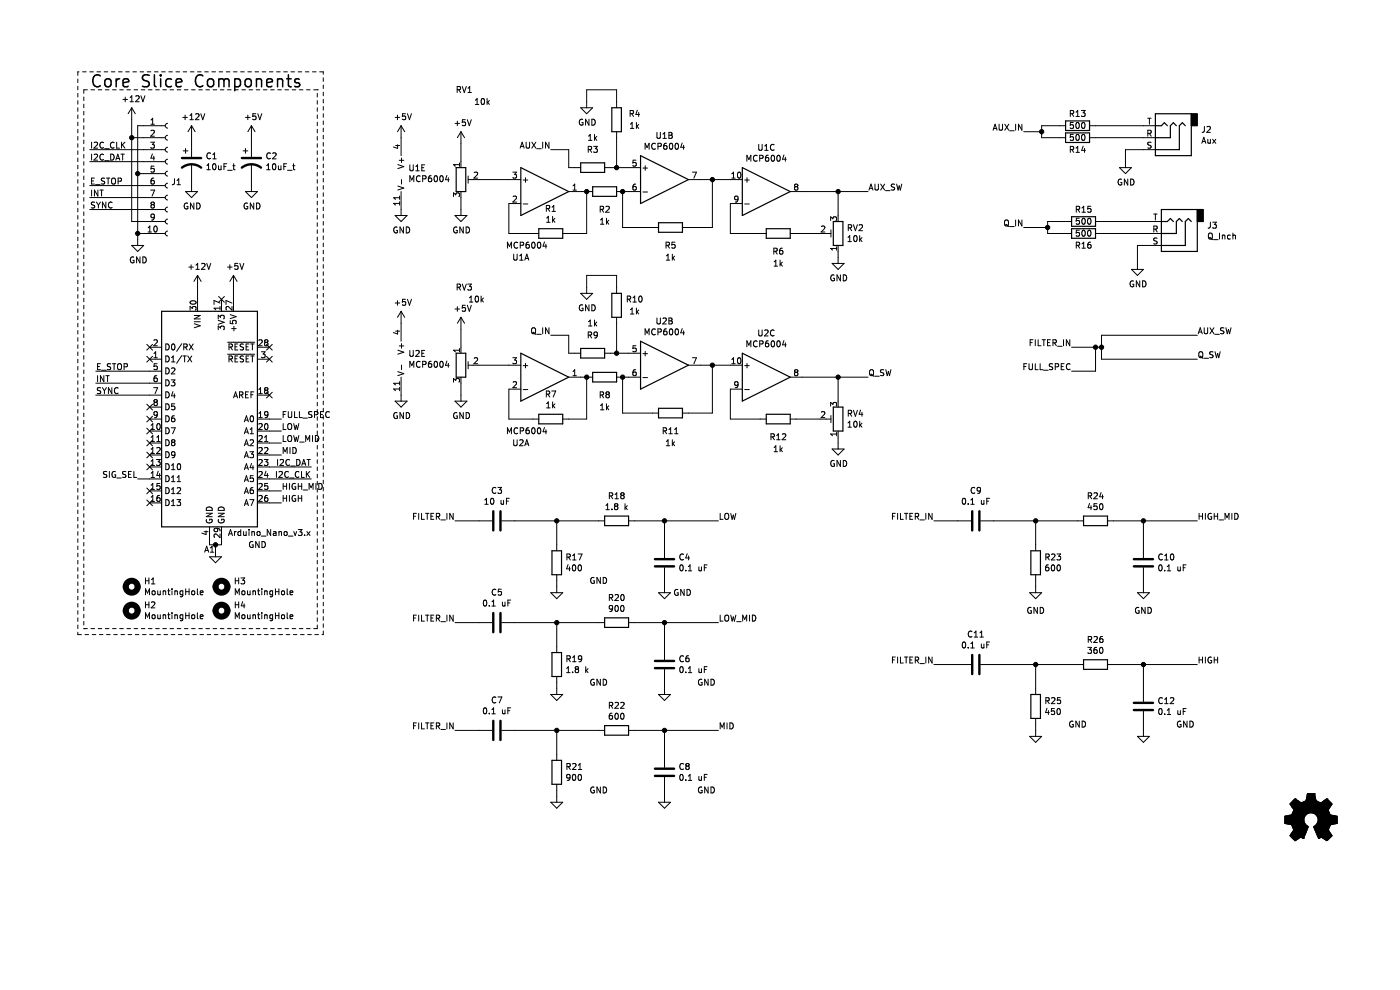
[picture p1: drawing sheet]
EESchema Schematic File Version 4
EELAYER 30 0
EELAYER END
$Descr A4 11693 8268
encoding utf-8
Sheet 1 1
Title ""
Date ""
Rev ""
Comp ""
Comment1 ""
Comment2 ""
Comment3 ""
Comment4 ""
$EndDescr
$Comp
L power:GND #PWR06
U 1 1
P 1800 4600
F 0 "#PWR06" H 1800 4350 50  0001 C CNN
F 1 "GND" H 2150 4650 50  0000 C CNN
F 2 "" H 1800 4600 50  0001 C CNN
F 3 "" H 1800 4600 50  0001 C CNN
	1    1800 4600
	1    0    0    -1  
$EndComp
Wire Wire Line
	1750 4500 1750 4550
Wire Wire Line
	1750 4550 1800 4550
Wire Wire Line
	1850 4550 1850 4500
Wire Wire Line
	1800 4550 1800 4600
Connection ~ 1800 4550
Wire Wire Line
	1800 4550 1850 4550
$Comp
L power:+5V #PWR07
U 1 1
P 1950 2400
F 0 "#PWR07" H 1950 2250 50  0001 C CNN
F 1 "+5V" H 1965 2573 50  0000 C CNN
F 2 "" H 1950 2400 50  0001 C CNN
F 3 "" H 1950 2400 50  0001 C CNN
	1    1950 2400
	1    0    0    -1  
$EndComp
Wire Wire Line
	1950 2400 1950 2500
$Comp
L power:+12V #PWR05
U 1 1
P 1650 2400
F 0 "#PWR05" H 1650 2250 50  0001 C CNN
F 1 "+12V" H 1665 2573 50  0000 C CNN
F 2 "" H 1650 2400 50  0001 C CNN
F 3 "" H 1650 2400 50  0001 C CNN
	1    1650 2400
	1    0    0    -1  
$EndComp
NoConn ~ 1250 2900
NoConn ~ 1250 3000
Wire Wire Line
	800  3300 1250 3300
Text Label 800  3200 0    50   ~ 0
INT
Text Label 2600 4000 2    50   ~ 0
I2C_CLK
Text Label 2600 3900 2    50   ~ 0
I2C_DAT
Wire Wire Line
	2600 3900 2250 3900
Wire Wire Line
	2250 4000 2600 4000
NoConn ~ 1850 2500
NoConn ~ 2250 2900
NoConn ~ 2250 3000
NoConn ~ 2250 3300
Text Label 800  3100 0    50   ~ 0
E_STOP
Wire Wire Line
	800  3200 1250 3200
Wire Wire Line
	1250 3100 800  3100
$Comp
L OCI_UPL_2_Capacitors:10uF_t C1
U 1 1
P 1600 1350
F 0 "C1" H 1715 1396 50  0000 L CNN
F 1 "10uF_t" H 1715 1305 50  0000 L CNN
F 2 "OCI_UPL_FOOTPRINTS:C_2312" H 1600 1100 30  0001 C CNN
F 3 "https://www.digikey.com/short/qcd8n7" H 1600 1550 30  0001 C CNN
F 4 "T491C106K025AT" H 1600 1600 30  0001 C CNN "Part #"
F 5 "2.021" H 1600 1150 30  0001 C CNN "UPL #"
	1    1600 1350
	1    0    0    -1  
$EndComp
$Comp
L power:GND #PWR04
U 1 1
P 1600 1550
F 0 "#PWR04" H 1600 1300 50  0001 C CNN
F 1 "GND" H 1605 1377 50  0000 C CNN
F 2 "" H 1600 1550 50  0001 C CNN
F 3 "" H 1600 1550 50  0001 C CNN
	1    1600 1550
	1    0    0    -1  
$EndComp
Wire Wire Line
	1600 1200 1600 1150
Wire Wire Line
	1600 1550 1600 1500
$Comp
L Mechanical:MountingHole H1
U 1 1
P 1100 4900
F 0 "H1" H 1200 4946 50  0000 L CNN
F 1 "MountingHole" H 1200 4855 50  0000 L CNN
F 2 "MountingHole:MountingHole_3.2mm_M3_DIN965_Pad" H 1100 4900 50  0001 C CNN
F 3 "~" H 1100 4900 50  0001 C CNN
	1    1100 4900
	1    0    0    -1  
$EndComp
$Comp
L Mechanical:MountingHole H3
U 1 1
P 1850 4900
F 0 "H3" H 1950 4946 50  0000 L CNN
F 1 "MountingHole" H 1950 4855 50  0000 L CNN
F 2 "MountingHole:MountingHole_3.2mm_M3_DIN965_Pad" H 1850 4900 50  0001 C CNN
F 3 "~" H 1850 4900 50  0001 C CNN
	1    1850 4900
	1    0    0    -1  
$EndComp
$Comp
L Mechanical:MountingHole H2
U 1 1
P 1100 5100
F 0 "H2" H 1200 5146 50  0000 L CNN
F 1 "MountingHole" H 1200 5055 50  0000 L CNN
F 2 "MountingHole:MountingHole_3.2mm_M3_DIN965_Pad" H 1100 5100 50  0001 C CNN
F 3 "~" H 1100 5100 50  0001 C CNN
	1    1100 5100
	1    0    0    -1  
$EndComp
$Comp
L Mechanical:MountingHole H4
U 1 1
P 1850 5100
F 0 "H4" H 1950 5146 50  0000 L CNN
F 1 "MountingHole" H 1950 5055 50  0000 L CNN
F 2 "MountingHole:MountingHole_3.2mm_M3_DIN965_Pad" H 1850 5100 50  0001 C CNN
F 3 "~" H 1850 5100 50  0001 C CNN
	1    1850 5100
	1    0    0    -1  
$EndComp
$Comp
L MCU_Module:Arduino_Nano_v3.x A1
U 1 1
P 1750 3500
F 0 "A1" H 1750 2411 50  0000 C CNN
F 1 "Arduino_Nano_v3.x" H 2250 2550 50  0000 C CNN
F 2 "Module:Arduino_Nano" H 1750 3500 50  0001 C CIN
F 3 "http://www.mouser.com/pdfdocs/Gravitech_Arduino_Nano3_0.pdf" H 1750 3500 50  0001 C CNN
	1    1750 3500
	1    0    0    -1  
$EndComp
Text Label 800  3300 0    50   ~ 0
SYNC
$Comp
L Connector:Conn_01x10_Female J1
U 1 1
P 1400 1450
F 0 "J1" H 1428 1380 50  0000 L CNN
F 1 "Conn_01x10_Female" H 1428 1335 50  0001 L CNN
F 2 "Connector_PinSocket_2.54mm:PinSocket_1x10_P2.54mm_Horizontal" H 1400 1450 50  0001 C CNN
F 3 "~" H 1400 1450 50  0001 C CNN
	1    1400 1450
	1    0    0    -1  
$EndComp
$Comp
L power:+12V #PWR01
U 1 1
P 1100 1000
F 0 "#PWR01" H 1100 850 50  0001 C CNN
F 1 "+12V" H 1115 1173 50  0000 C CNN
F 2 "" H 1100 1000 50  0001 C CNN
F 3 "" H 1100 1000 50  0001 C CNN
	1    1100 1000
	1    0    0    -1  
$EndComp
$Comp
L power:GND #PWR02
U 1 1
P 1150 2000
F 0 "#PWR02" H 1150 1750 50  0001 C CNN
F 1 "GND" H 1155 1827 50  0000 C CNN
F 2 "" H 1150 2000 50  0001 C CNN
F 3 "" H 1150 2000 50  0001 C CNN
	1    1150 2000
	1    0    0    -1  
$EndComp
Wire Wire Line
	1150 2000 1150 1950
Wire Wire Line
	1150 1050 1200 1050
Wire Wire Line
	1200 1950 1150 1950
Connection ~ 1150 1950
Wire Wire Line
	1100 1000 1100 1150
Wire Wire Line
	1100 1150 1200 1150
Wire Wire Line
	1200 1850 1100 1850
Wire Wire Line
	1100 1850 1100 1150
Connection ~ 1100 1150
Wire Wire Line
	1200 1450 1150 1450
Connection ~ 1150 1450
Wire Wire Line
	1150 1450 1150 1050
Text Label 750  1250 0    50   ~ 0
I2C_CLK
Text Label 750  1350 0    50   ~ 0
I2C_DAT
Text Label 750  1550 0    50   ~ 0
E_STOP
Text Label 750  1650 0    50   ~ 0
INT
Text Label 750  1750 0    50   ~ 0
SYNC
Wire Wire Line
	1200 1250 750  1250
Wire Wire Line
	750  1350 1200 1350
Wire Wire Line
	1150 1950 1150 1450
Wire Wire Line
	1200 1550 750  1550
Wire Wire Line
	750  1650 1200 1650
Wire Wire Line
	750  1750 1200 1750
$Comp
L power:+12V #PWR03
U 1 1
P 1600 1150
F 0 "#PWR03" H 1600 1000 50  0001 C CNN
F 1 "+12V" H 1615 1323 50  0000 C CNN
F 2 "" H 1600 1150 50  0001 C CNN
F 3 "" H 1600 1150 50  0001 C CNN
	1    1600 1150
	1    0    0    -1  
$EndComp
Wire Wire Line
	1650 2400 1650 2500
$Comp
L OCI_UPL_2_Capacitors:10uF_t C2
U 1 1
P 2100 1350
F 0 "C2" H 2215 1396 50  0000 L CNN
F 1 "10uF_t" H 2215 1305 50  0000 L CNN
F 2 "OCI_UPL_FOOTPRINTS:C_2312" H 2100 1100 30  0001 C CNN
F 3 "https://www.digikey.com/short/qcd8n7" H 2100 1550 30  0001 C CNN
F 4 "T491C106K025AT" H 2100 1600 30  0001 C CNN "Part #"
F 5 "2.021" H 2100 1150 30  0001 C CNN "UPL #"
	1    2100 1350
	1    0    0    -1  
$EndComp
$Comp
L power:GND #PWR09
U 1 1
P 2100 1550
F 0 "#PWR09" H 2100 1300 50  0001 C CNN
F 1 "GND" H 2105 1377 50  0000 C CNN
F 2 "" H 2100 1550 50  0001 C CNN
F 3 "" H 2100 1550 50  0001 C CNN
	1    2100 1550
	1    0    0    -1  
$EndComp
Wire Wire Line
	2100 1200 2100 1150
Wire Wire Line
	2100 1550 2100 1500
$Comp
L power:+5V #PWR08
U 1 1
P 2100 1150
F 0 "#PWR08" H 2100 1000 50  0001 C CNN
F 1 "+5V" H 2115 1323 50  0000 C CNN
F 2 "" H 2100 1150 50  0001 C CNN
F 3 "" H 2100 1150 50  0001 C CNN
	1    2100 1150
	1    0    0    -1  
$EndComp
Wire Notes Line
	700  5250 2650 5250
Wire Notes Line
	2650 5250 2650 750 
Wire Notes Line
	2650 750  700  750 
Wire Notes Line
	700  750  700  5250
Wire Notes Line
	2700 600  650  600 
Wire Notes Line
	650  600  650  5300
Text Notes 750  750  0    100  ~ 0
Core Slice Components
$Comp
L Graphic:Logo_Open_Hardware_Small Logo1
U 1 1
P 10950 6850
F 0 "Logo1" H 10950 7125 50  0001 C CNN
F 1 "Logo_Open_Hardware_Small" H 10950 6625 50  0001 C CNN
F 2 "Symbol:OSHW-Symbol_6.7x6mm_SilkScreen" H 10950 6850 50  0001 C CNN
F 3 "~" H 10950 6850 50  0001 C CNN
	1    10950 6850
	1    0    0    -1  
$EndComp
$Comp
L Connector:AudioJack3 J2
U 1 1
P 9750 1150
F 0 "J2" H 9470 1083 50  0000 R CNN
F 1 "Aux" H 9470 1174 50  0000 R CNN
F 2 "Connector_Audio:Jack_3.5mm_CUI_SJ1-3533NG_Horizontal" H 9750 1150 50  0001 C CNN
F 3 "~" H 9750 1150 50  0001 C CNN
	1    9750 1150
	-1   0    0    1   
$EndComp
$Comp
L power:GND #PWR0101
U 1 1
P 9400 1350
F 0 "#PWR0101" H 9400 1100 50  0001 C CNN
F 1 "GND" H 9405 1177 50  0000 C CNN
F 2 "" H 9400 1350 50  0001 C CNN
F 3 "" H 9400 1350 50  0001 C CNN
	1    9400 1350
	1    0    0    -1  
$EndComp
$Comp
L Connector:AudioJack3 J3
U 1 1
P 9800 1950
F 0 "J3" H 9520 1883 50  0000 R CNN
F 1 "Q_Inch" H 9520 1974 50  0000 R CNN
F 2 "Connector_Audio:Jack_6.35mm_Neutrik_NMJ6HCD2_Horizontal" H 9800 1950 50  0001 C CNN
F 3 "~" H 9800 1950 50  0001 C CNN
	1    9800 1950
	-1   0    0    1   
$EndComp
$Comp
L power:GND #PWR0102
U 1 1
P 9500 2200
F 0 "#PWR0102" H 9500 1950 50  0001 C CNN
F 1 "GND" H 9505 2027 50  0000 C CNN
F 2 "" H 9500 2200 50  0001 C CNN
F 3 "" H 9500 2200 50  0001 C CNN
	1    9500 2200
	1    0    0    -1  
$EndComp
Wire Wire Line
	9550 1250 9400 1250
Wire Wire Line
	9400 1250 9400 1350
Wire Wire Line
	9600 2050 9500 2050
Wire Wire Line
	9500 2050 9500 2200
$Comp
L Device:R R13
U 1 1
P 9000 1050
F 0 "R13" V 8900 1050 50  0000 C CNN
F 1 "500" V 9100 1050 50  0000 C CNN
F 2 "Resistor_SMD:R_1206_3216Metric_Pad1.30x1.75mm_HandSolder" V 8930 1050 50  0001 C CNN
F 3 "~" H 9000 1050 50  0001 C CNN
	1    9000 1050
	0    1    1    0   
$EndComp
$Comp
L Device:R R14
U 1 1
P 9000 1150
F 0 "R14" V 9100 1150 50  0000 C CNN
F 1 "500" V 8900 1150 50  0000 C CNN
F 2 "Resistor_SMD:R_1206_3216Metric_Pad1.30x1.75mm_HandSolder" V 8930 1150 50  0001 C CNN
F 3 "~" H 9000 1150 50  0001 C CNN
	1    9000 1150
	0    1    1    0   
$EndComp
$Comp
L Device:R R15
U 1 1
P 9050 1850
F 0 "R15" V 8950 1850 50  0000 C CNN
F 1 "500" V 9050 1850 50  0000 C CNN
F 2 "Resistor_SMD:R_1206_3216Metric_Pad1.30x1.75mm_HandSolder" V 8980 1850 50  0001 C CNN
F 3 "~" H 9050 1850 50  0001 C CNN
	1    9050 1850
	0    1    1    0   
$EndComp
$Comp
L Device:R R16
U 1 1
P 9050 1950
F 0 "R16" V 9150 1950 50  0000 C CNN
F 1 "500" V 9050 1950 50  0000 C CNN
F 2 "Resistor_SMD:R_1206_3216Metric_Pad1.30x1.75mm_HandSolder" V 8980 1950 50  0001 C CNN
F 3 "~" H 9050 1950 50  0001 C CNN
	1    9050 1950
	0    1    1    0   
$EndComp
Wire Wire Line
	9550 1050 9150 1050
Wire Wire Line
	9150 1150 9550 1150
Wire Wire Line
	9600 1850 9200 1850
Wire Wire Line
	9600 1950 9200 1950
Wire Wire Line
	8850 1050 8700 1050
Wire Wire Line
	8700 1150 8850 1150
Wire Wire Line
	8900 1850 8750 1850
Wire Wire Line
	8750 1950 8900 1950
Wire Wire Line
	8700 1050 8700 1100
Wire Wire Line
	8750 1850 8750 1900
$Comp
L Device:R_POT_TRIM RV1
U 1 1
P 3850 1500
F 0 "RV1" H 3950 2250 50  0000 R CNN
F 1 "10k" H 4100 2150 50  0000 R CNN
F 2 "Potentiometer_THT:Potentiometer_Bourns_3266W_Vertical" H 3850 1500 50  0001 C CNN
F 3 "~" H 3850 1500 50  0001 C CNN
	1    3850 1500
	1    0    0    -1  
$EndComp
$Comp
L power:GND #PWR0103
U 1 1
P 3850 1750
F 0 "#PWR0103" H 3850 1500 50  0001 C CNN
F 1 "GND" H 3855 1577 50  0000 C CNN
F 2 "" H 3850 1750 50  0001 C CNN
F 3 "" H 3850 1750 50  0001 C CNN
	1    3850 1750
	1    0    0    -1  
$EndComp
$Comp
L power:+5V #PWR0104
U 1 1
P 3850 1200
F 0 "#PWR0104" H 3850 1050 50  0001 C CNN
F 1 "+5V" H 3865 1373 50  0000 C CNN
F 2 "" H 3850 1200 50  0001 C CNN
F 3 "" H 3850 1200 50  0001 C CNN
	1    3850 1200
	1    0    0    -1  
$EndComp
Wire Wire Line
	3850 1200 3850 1350
Wire Wire Line
	3850 1650 3850 1750
Wire Wire Line
	4000 1500 4250 1500
$Comp
L Device:R R1
U 1 1
P 4600 1950
F 0 "R1" V 4393 1950 50  0000 C CNN
F 1 "1k" V 4484 1950 50  0000 C CNN
F 2 "Resistor_SMD:R_1206_3216Metric_Pad1.30x1.75mm_HandSolder" V 4530 1950 50  0001 C CNN
F 3 "~" H 4600 1950 50  0001 C CNN
	1    4600 1950
	0    1    1    0   
$EndComp
Wire Wire Line
	4250 1700 4250 1950
Wire Wire Line
	4250 1950 4450 1950
Wire Wire Line
	4750 1950 4900 1950
Wire Wire Line
	4900 1950 4900 1600
Wire Wire Line
	4900 1600 4850 1600
$Comp
L Device:R R2
U 1 1
P 5050 1600
F 0 "R2" V 5200 1600 50  0000 C CNN
F 1 "1k" V 5300 1600 50  0000 C CNN
F 2 "Resistor_SMD:R_1206_3216Metric_Pad1.30x1.75mm_HandSolder" V 4980 1600 50  0001 C CNN
F 3 "~" H 5050 1600 50  0001 C CNN
	1    5050 1600
	0    1    1    0   
$EndComp
Connection ~ 4900 1600
Wire Wire Line
	5250 1600 5200 1600
Text Label 8550 1100 2    50   ~ 0
AUX_IN
Wire Wire Line
	8700 1100 8550 1100
Connection ~ 8700 1100
Wire Wire Line
	8700 1100 8700 1150
Text Label 8550 1900 2    50   ~ 0
Q_IN
Wire Wire Line
	8750 1900 8550 1900
Connection ~ 8750 1900
Wire Wire Line
	8750 1900 8750 1950
$Comp
L Device:R R4
U 1 1
P 5150 1000
F 0 "R4" H 5000 950 50  0000 C CNN
F 1 "1k" H 5000 1050 50  0000 C CNN
F 2 "Resistor_SMD:R_1206_3216Metric_Pad1.30x1.75mm_HandSolder" V 5080 1000 50  0001 C CNN
F 3 "~" H 5150 1000 50  0001 C CNN
	1    5150 1000
	-1   0    0    1   
$EndComp
$Comp
L Amplifier_Operational:MCP6004 U1
U 1 1
P 4550 1600
F 0 "U1" H 4350 1050 50  0000 C CNN
F 1 "MCP6004" H 4400 1150 50  0000 C CNN
F 2 "Package_DIP:DIP-14_W7.62mm_Socket" H 4500 1700 50  0001 C CNN
F 3 "http://ww1.microchip.com/downloads/en/DeviceDoc/21733j.pdf" H 4600 1800 50  0001 C CNN
	1    4550 1600
	1    0    0    -1  
$EndComp
Text Label 4600 1250 2    50   ~ 0
AUX_IN
Wire Wire Line
	4800 1400 4750 1400
Wire Wire Line
	4750 1400 4750 1250
Wire Wire Line
	4750 1250 4600 1250
Wire Wire Line
	5100 1400 5150 1400
Wire Wire Line
	5150 1150 5150 1400
Connection ~ 5150 1400
Wire Wire Line
	5150 1400 5250 1400
$Comp
L power:GND #PWR0105
U 1 1
P 4900 850
F 0 "#PWR0105" H 4900 600 50  0001 C CNN
F 1 "GND" H 4905 677 50  0000 C CNN
F 2 "" H 4900 850 50  0001 C CNN
F 3 "" H 4900 850 50  0001 C CNN
	1    4900 850 
	1    0    0    -1  
$EndComp
Wire Wire Line
	5150 850  5150 750 
Wire Wire Line
	5150 750  4900 750 
Wire Wire Line
	4900 750  4900 850 
Wire Wire Line
	5850 1500 5950 1500
$Comp
L Device:R R5
U 1 1
P 5600 1900
F 0 "R5" V 5750 1900 50  0000 C CNN
F 1 "1k" V 5850 1900 50  0000 C CNN
F 2 "Resistor_SMD:R_1206_3216Metric_Pad1.30x1.75mm_HandSolder" V 5530 1900 50  0001 C CNN
F 3 "~" H 5600 1900 50  0001 C CNN
	1    5600 1900
	0    1    1    0   
$EndComp
Wire Wire Line
	5200 1600 5200 1900
Wire Wire Line
	5200 1900 5450 1900
Connection ~ 5200 1600
Wire Wire Line
	5750 1900 5950 1900
Wire Wire Line
	5950 1900 5950 1500
Connection ~ 5950 1500
Wire Wire Line
	5950 1500 6100 1500
$Comp
L Device:R_POT_TRIM RV2
U 1 1
P 7000 1950
F 0 "RV2" H 6930 1904 50  0000 R CNN
F 1 "10k" H 6930 1995 50  0000 R CNN
F 2 "Potentiometer_THT:Potentiometer_Bourns_3266W_Vertical" H 7000 1950 50  0001 C CNN
F 3 "~" H 7000 1950 50  0001 C CNN
	1    7000 1950
	-1   0    0    1   
$EndComp
$Comp
L Device:R R6
U 1 1
P 6500 1950
F 0 "R6" V 6650 1950 50  0000 C CNN
F 1 "1k" V 6750 1950 50  0000 C CNN
F 2 "Resistor_SMD:R_1206_3216Metric_Pad1.30x1.75mm_HandSolder" V 6430 1950 50  0001 C CNN
F 3 "~" H 6500 1950 50  0001 C CNN
	1    6500 1950
	0    1    1    0   
$EndComp
Wire Wire Line
	6100 1700 6100 1950
Wire Wire Line
	6100 1950 6350 1950
Wire Wire Line
	6650 1950 6850 1950
Wire Wire Line
	6700 1600 7000 1600
Wire Wire Line
	7000 1600 7000 1800
$Comp
L power:GND #PWR0106
U 1 1
P 7000 2150
F 0 "#PWR0106" H 7000 1900 50  0001 C CNN
F 1 "GND" H 7005 1977 50  0000 C CNN
F 2 "" H 7000 2150 50  0001 C CNN
F 3 "" H 7000 2150 50  0001 C CNN
	1    7000 2150
	1    0    0    -1  
$EndComp
Wire Wire Line
	7000 2100 7000 2150
Text Label 7250 1600 0    50   ~ 0
AUX_SW
Wire Wire Line
	7000 1600 7250 1600
Connection ~ 7000 1600
$Comp
L Device:R_POT_TRIM RV3
U 1 1
P 3850 3050
F 0 "RV3" H 3950 3700 50  0000 R CNN
F 1 "10k" H 4050 3600 50  0000 R CNN
F 2 "Potentiometer_THT:Potentiometer_Bourns_3266W_Vertical" H 3850 3050 50  0001 C CNN
F 3 "~" H 3850 3050 50  0001 C CNN
	1    3850 3050
	1    0    0    -1  
$EndComp
$Comp
L power:GND #PWR0107
U 1 1
P 3850 3300
F 0 "#PWR0107" H 3850 3050 50  0001 C CNN
F 1 "GND" H 3855 3127 50  0000 C CNN
F 2 "" H 3850 3300 50  0001 C CNN
F 3 "" H 3850 3300 50  0001 C CNN
	1    3850 3300
	1    0    0    -1  
$EndComp
$Comp
L power:+5V #PWR0108
U 1 1
P 3850 2750
F 0 "#PWR0108" H 3850 2600 50  0001 C CNN
F 1 "+5V" H 3865 2923 50  0000 C CNN
F 2 "" H 3850 2750 50  0001 C CNN
F 3 "" H 3850 2750 50  0001 C CNN
	1    3850 2750
	1    0    0    -1  
$EndComp
Wire Wire Line
	3850 2750 3850 2900
Wire Wire Line
	3850 3200 3850 3300
Wire Wire Line
	4000 3050 4250 3050
$Comp
L Device:R R7
U 1 1
P 4600 3500
F 0 "R7" V 4393 3500 50  0000 C CNN
F 1 "1k" V 4484 3500 50  0000 C CNN
F 2 "Resistor_SMD:R_1206_3216Metric_Pad1.30x1.75mm_HandSolder" V 4530 3500 50  0001 C CNN
F 3 "~" H 4600 3500 50  0001 C CNN
	1    4600 3500
	0    1    1    0   
$EndComp
Wire Wire Line
	4250 3250 4250 3500
Wire Wire Line
	4250 3500 4450 3500
Wire Wire Line
	4750 3500 4900 3500
Wire Wire Line
	4900 3500 4900 3150
Wire Wire Line
	4900 3150 4850 3150
$Comp
L Device:R R8
U 1 1
P 5050 3150
F 0 "R8" V 5200 3150 50  0000 C CNN
F 1 "1k" V 5300 3150 50  0000 C CNN
F 2 "Resistor_SMD:R_1206_3216Metric_Pad1.30x1.75mm_HandSolder" V 4980 3150 50  0001 C CNN
F 3 "~" H 5050 3150 50  0001 C CNN
	1    5050 3150
	0    1    1    0   
$EndComp
Connection ~ 4900 3150
Wire Wire Line
	5250 3150 5200 3150
$Comp
L Device:R R10
U 1 1
P 5150 2550
F 0 "R10" H 5000 2500 50  0000 C CNN
F 1 "1k" H 5000 2600 50  0000 C CNN
F 2 "Resistor_SMD:R_1206_3216Metric_Pad1.30x1.75mm_HandSolder" V 5080 2550 50  0001 C CNN
F 3 "~" H 5150 2550 50  0001 C CNN
	1    5150 2550
	-1   0    0    1   
$EndComp
$Comp
L Device:R R9
U 1 1
P 4950 2950
F 0 "R9" V 5100 2950 50  0000 C CNN
F 1 "1k" V 5200 2950 50  0000 C CNN
F 2 "Resistor_SMD:R_1206_3216Metric_Pad1.30x1.75mm_HandSolder" V 4880 2950 50  0001 C CNN
F 3 "~" H 4950 2950 50  0001 C CNN
	1    4950 2950
	0    -1   -1   0   
$EndComp
$Comp
L Amplifier_Operational:MCP6004 U2
U 1 1
P 4550 3150
F 0 "U2" H 4350 2600 50  0000 C CNN
F 1 "MCP6004" H 4400 2700 50  0000 C CNN
F 2 "Package_DIP:DIP-14_W7.62mm_Socket" H 4500 3250 50  0001 C CNN
F 3 "http://ww1.microchip.com/downloads/en/DeviceDoc/21733j.pdf" H 4600 3350 50  0001 C CNN
	1    4550 3150
	1    0    0    -1  
$EndComp
Text Label 4600 2800 2    50   ~ 0
Q_IN
Wire Wire Line
	4800 2950 4750 2950
Wire Wire Line
	4750 2950 4750 2800
Wire Wire Line
	4750 2800 4600 2800
Wire Wire Line
	5100 2950 5150 2950
Wire Wire Line
	5150 2700 5150 2950
Connection ~ 5150 2950
Wire Wire Line
	5150 2950 5250 2950
$Comp
L power:GND #PWR0109
U 1 1
P 4900 2400
F 0 "#PWR0109" H 4900 2150 50  0001 C CNN
F 1 "GND" H 4905 2227 50  0000 C CNN
F 2 "" H 4900 2400 50  0001 C CNN
F 3 "" H 4900 2400 50  0001 C CNN
	1    4900 2400
	1    0    0    -1  
$EndComp
Wire Wire Line
	5150 2400 5150 2300
Wire Wire Line
	5150 2300 4900 2300
Wire Wire Line
	4900 2300 4900 2400
Wire Wire Line
	5850 3050 5950 3050
$Comp
L Device:R R11
U 1 1
P 5600 3450
F 0 "R11" V 5750 3450 50  0000 C CNN
F 1 "1k" V 5850 3450 50  0000 C CNN
F 2 "Resistor_SMD:R_1206_3216Metric_Pad1.30x1.75mm_HandSolder" V 5530 3450 50  0001 C CNN
F 3 "~" H 5600 3450 50  0001 C CNN
	1    5600 3450
	0    1    1    0   
$EndComp
Wire Wire Line
	5200 3150 5200 3450
Wire Wire Line
	5200 3450 5450 3450
Connection ~ 5200 3150
Wire Wire Line
	5750 3450 5950 3450
Wire Wire Line
	5950 3450 5950 3050
Connection ~ 5950 3050
Wire Wire Line
	5950 3050 6100 3050
$Comp
L Device:R_POT_TRIM RV4
U 1 1
P 7000 3500
F 0 "RV4" H 6930 3454 50  0000 R CNN
F 1 "10k" H 6930 3545 50  0000 R CNN
F 2 "Potentiometer_THT:Potentiometer_Bourns_3266W_Vertical" H 7000 3500 50  0001 C CNN
F 3 "~" H 7000 3500 50  0001 C CNN
	1    7000 3500
	-1   0    0    1   
$EndComp
$Comp
L Device:R R12
U 1 1
P 6500 3500
F 0 "R12" V 6650 3500 50  0000 C CNN
F 1 "1k" V 6750 3500 50  0000 C CNN
F 2 "Resistor_SMD:R_1206_3216Metric_Pad1.30x1.75mm_HandSolder" V 6430 3500 50  0001 C CNN
F 3 "~" H 6500 3500 50  0001 C CNN
	1    6500 3500
	0    1    1    0   
$EndComp
Wire Wire Line
	6100 3250 6100 3500
Wire Wire Line
	6100 3500 6350 3500
Wire Wire Line
	6650 3500 6850 3500
Wire Wire Line
	7000 3150 7000 3350
$Comp
L power:GND #PWR0110
U 1 1
P 7000 3700
F 0 "#PWR0110" H 7000 3450 50  0001 C CNN
F 1 "GND" H 7005 3527 50  0000 C CNN
F 2 "" H 7000 3700 50  0001 C CNN
F 3 "" H 7000 3700 50  0001 C CNN
	1    7000 3700
	1    0    0    -1  
$EndComp
Wire Wire Line
	7000 3650 7000 3700
Text Label 7250 3150 0    50   ~ 0
Q_SW
Wire Wire Line
	7000 3150 7250 3150
Connection ~ 7000 3150
Text Label 10000 3000 0    50   ~ 0
Q_SW
Text Label 10000 2800 0    50   ~ 0
AUX_SW
Text Label 8950 2900 2    50   ~ 0
FILTER_IN
Wire Wire Line
	9200 2900 9150 2900
$Comp
L Device:C C4
U 1 1
P 5550 4700
F 0 "C4" H 5435 4654 50  0000 R CNN
F 1 "0.1 uF" H 5435 4745 50  0000 R CNN
F 2 "Capacitor_SMD:C_1206_3216Metric_Pad1.33x1.80mm_HandSolder" H 5588 4550 50  0001 C CNN
F 3 "~" H 5550 4700 50  0001 C CNN
	1    5550 4700
	-1   0    0    1   
$EndComp
$Comp
L power:GND #PWR0111
U 1 1
P 5550 4900
F 0 "#PWR0111" H 5550 4650 50  0001 C CNN
F 1 "GND" H 5700 4850 50  0000 C CNN
F 2 "" H 5550 4900 50  0001 C CNN
F 3 "" H 5550 4900 50  0001 C CNN
	1    5550 4900
	1    0    0    -1  
$EndComp
Wire Wire Line
	5300 4350 5550 4350
Wire Wire Line
	5550 4350 5550 4550
Wire Wire Line
	5550 4900 5550 4850
Connection ~ 5550 4350
Text Label 1150 4000 2    50   ~ 0
SIG_SEL
Wire Wire Line
	1250 4000 1150 4000
Wire Notes Line
	2700 5300 2700 600 
Wire Notes Line
	650  5300 2700 5300
$Comp
L Device:C C5
U 1 1
P 4150 5200
F 0 "C5" V 3898 5200 50  0000 C CNN
F 1 "0.1 uF" V 3989 5200 50  0000 C CNN
F 2 "Capacitor_SMD:C_1206_3216Metric_Pad1.33x1.80mm_HandSolder" H 4188 5050 50  0001 C CNN
F 3 "~" H 4150 5200 50  0001 C CNN
	1    4150 5200
	0    1    1    0   
$EndComp
$Comp
L Device:C C6
U 1 1
P 5550 5550
F 0 "C6" H 5435 5504 50  0000 R CNN
F 1 "0.1 uF" H 5435 5595 50  0000 R CNN
F 2 "Capacitor_SMD:C_1206_3216Metric_Pad1.33x1.80mm_HandSolder" H 5588 5400 50  0001 C CNN
F 3 "~" H 5550 5550 50  0001 C CNN
	1    5550 5550
	-1   0    0    1   
$EndComp
$Comp
L Device:R R19
U 1 1
P 4650 5550
F 0 "R19" H 4580 5504 50  0000 R CNN
F 1 "1.8 k" H 4580 5595 50  0000 R CNN
F 2 "Resistor_SMD:R_1206_3216Metric_Pad1.30x1.75mm_HandSolder" V 4580 5550 50  0001 C CNN
F 3 "~" H 4650 5550 50  0001 C CNN
	1    4650 5550
	-1   0    0    1   
$EndComp
$Comp
L Device:R R20
U 1 1
P 5150 5200
F 0 "R20" V 4943 5200 50  0000 C CNN
F 1 "900" V 5034 5200 50  0000 C CNN
F 2 "Resistor_SMD:R_1206_3216Metric_Pad1.30x1.75mm_HandSolder" V 5080 5200 50  0001 C CNN
F 3 "~" H 5150 5200 50  0001 C CNN
	1    5150 5200
	0    1    1    0   
$EndComp
$Comp
L power:GND #PWR0112
U 1 1
P 4650 5750
F 0 "#PWR0112" H 4650 5500 50  0001 C CNN
F 1 "GND" H 5000 5800 50  0000 C CNN
F 2 "" H 4650 5750 50  0001 C CNN
F 3 "" H 4650 5750 50  0001 C CNN
	1    4650 5750
	1    0    0    -1  
$EndComp
$Comp
L power:GND #PWR0113
U 1 1
P 5550 5750
F 0 "#PWR0113" H 5550 5500 50  0001 C CNN
F 1 "GND" H 5900 5800 50  0000 C CNN
F 2 "" H 5550 5750 50  0001 C CNN
F 3 "" H 5550 5750 50  0001 C CNN
	1    5550 5750
	1    0    0    -1  
$EndComp
Wire Wire Line
	4300 5200 4650 5200
Wire Wire Line
	5300 5200 5550 5200
Wire Wire Line
	5550 5200 5550 5400
Wire Wire Line
	4650 5400 4650 5200
Connection ~ 4650 5200
Wire Wire Line
	4650 5200 5000 5200
Wire Wire Line
	4650 5750 4650 5700
Wire Wire Line
	5550 5750 5550 5700
Text Label 3800 5200 2    50   ~ 0
FILTER_IN
Wire Wire Line
	3800 5200 4000 5200
Connection ~ 5550 5200
$Comp
L Device:C C7
U 1 1
P 4150 6100
F 0 "C7" V 3898 6100 50  0000 C CNN
F 1 "0.1 uF" V 3989 6100 50  0000 C CNN
F 2 "Capacitor_SMD:C_1206_3216Metric_Pad1.33x1.80mm_HandSolder" H 4188 5950 50  0001 C CNN
F 3 "~" H 4150 6100 50  0001 C CNN
	1    4150 6100
	0    1    1    0   
$EndComp
$Comp
L Device:R R22
U 1 1
P 5150 6100
F 0 "R22" V 4943 6100 50  0000 C CNN
F 1 "600" V 5034 6100 50  0000 C CNN
F 2 "Resistor_SMD:R_1206_3216Metric_Pad1.30x1.75mm_HandSolder" V 5080 6100 50  0001 C CNN
F 3 "~" H 5150 6100 50  0001 C CNN
	1    5150 6100
	0    1    1    0   
$EndComp
Wire Wire Line
	4300 6100 4650 6100
Wire Wire Line
	5300 6100 5550 6100
Wire Wire Line
	5550 6100 5550 6300
Wire Wire Line
	4650 6300 4650 6100
Connection ~ 4650 6100
Wire Wire Line
	4650 6100 5000 6100
Text Label 3800 6100 2    50   ~ 0
FILTER_IN
Wire Wire Line
	3800 6100 4000 6100
Connection ~ 5550 6100
$Comp
L Device:C C11
U 1 1
P 8150 5550
F 0 "C11" V 7898 5550 50  0000 C CNN
F 1 "0.1 uF" V 7989 5550 50  0000 C CNN
F 2 "Capacitor_SMD:C_1206_3216Metric_Pad1.33x1.80mm_HandSolder" H 8188 5400 50  0001 C CNN
F 3 "~" H 8150 5550 50  0001 C CNN
	1    8150 5550
	0    1    1    0   
$EndComp
$Comp
L Device:C C12
U 1 1
P 9550 5900
F 0 "C12" H 9435 5854 50  0000 R CNN
F 1 "0.1 uF" H 9435 5945 50  0000 R CNN
F 2 "Capacitor_SMD:C_1206_3216Metric_Pad1.33x1.80mm_HandSolder" H 9588 5750 50  0001 C CNN
F 3 "~" H 9550 5900 50  0001 C CNN
	1    9550 5900
	-1   0    0    1   
$EndComp
$Comp
L Device:R R25
U 1 1
P 8650 5900
F 0 "R25" H 8580 5854 50  0000 R CNN
F 1 "450" H 8580 5945 50  0000 R CNN
F 2 "Resistor_SMD:R_1206_3216Metric_Pad1.30x1.75mm_HandSolder" V 8580 5900 50  0001 C CNN
F 3 "~" H 8650 5900 50  0001 C CNN
	1    8650 5900
	-1   0    0    1   
$EndComp
$Comp
L Device:R R26
U 1 1
P 9150 5550
F 0 "R26" V 8943 5550 50  0000 C CNN
F 1 "360" V 9034 5550 50  0000 C CNN
F 2 "Resistor_SMD:R_1206_3216Metric_Pad1.30x1.75mm_HandSolder" V 9080 5550 50  0001 C CNN
F 3 "~" H 9150 5550 50  0001 C CNN
	1    9150 5550
	0    1    1    0   
$EndComp
$Comp
L power:GND #PWR0114
U 1 1
P 8650 6100
F 0 "#PWR0114" H 8650 5850 50  0001 C CNN
F 1 "GND" H 9000 6150 50  0000 C CNN
F 2 "" H 8650 6100 50  0001 C CNN
F 3 "" H 8650 6100 50  0001 C CNN
	1    8650 6100
	1    0    0    -1  
$EndComp
$Comp
L power:GND #PWR0115
U 1 1
P 9550 6100
F 0 "#PWR0115" H 9550 5850 50  0001 C CNN
F 1 "GND" H 9900 6150 50  0000 C CNN
F 2 "" H 9550 6100 50  0001 C CNN
F 3 "" H 9550 6100 50  0001 C CNN
	1    9550 6100
	1    0    0    -1  
$EndComp
Wire Wire Line
	8300 5550 8650 5550
Wire Wire Line
	9300 5550 9550 5550
Wire Wire Line
	9550 5550 9550 5750
Wire Wire Line
	8650 5750 8650 5550
Connection ~ 8650 5550
Wire Wire Line
	8650 5550 9000 5550
Wire Wire Line
	8650 6100 8650 6050
Wire Wire Line
	9550 6100 9550 6050
Text Label 7800 5550 2    50   ~ 0
FILTER_IN
Wire Wire Line
	7800 5550 8000 5550
Connection ~ 9550 5550
$Comp
L Device:R R18
U 1 1
P 5150 4350
F 0 "R18" V 4943 4350 50  0000 C CNN
F 1 "1.8 k" V 5034 4350 50  0000 C CNN
F 2 "Resistor_SMD:R_1206_3216Metric_Pad1.30x1.75mm_HandSolder" V 5080 4350 50  0001 C CNN
F 3 "~" H 5150 4350 50  0001 C CNN
	1    5150 4350
	0    1    1    0   
$EndComp
$Comp
L Device:C C3
U 1 1
P 4150 4350
F 0 "C3" V 3898 4350 50  0000 C CNN
F 1 "10 uF" V 3989 4350 50  0000 C CNN
F 2 "Capacitor_SMD:C_1206_3216Metric_Pad1.33x1.80mm_HandSolder" H 4188 4200 50  0001 C CNN
F 3 "~" H 4150 4350 50  0001 C CNN
	1    4150 4350
	0    1    1    0   
$EndComp
$Comp
L Device:R R17
U 1 1
P 4650 4700
F 0 "R17" H 4580 4654 50  0000 R CNN
F 1 "400" H 4580 4745 50  0000 R CNN
F 2 "Resistor_SMD:R_1206_3216Metric_Pad1.30x1.75mm_HandSolder" V 4580 4700 50  0001 C CNN
F 3 "~" H 4650 4700 50  0001 C CNN
	1    4650 4700
	-1   0    0    1   
$EndComp
$Comp
L power:GND #PWR0116
U 1 1
P 4650 4900
F 0 "#PWR0116" H 4650 4650 50  0001 C CNN
F 1 "GND" H 5000 4950 50  0000 C CNN
F 2 "" H 4650 4900 50  0001 C CNN
F 3 "" H 4650 4900 50  0001 C CNN
	1    4650 4900
	1    0    0    -1  
$EndComp
Wire Wire Line
	4300 4350 4650 4350
Wire Wire Line
	4650 4550 4650 4350
Connection ~ 4650 4350
Wire Wire Line
	4650 4350 5000 4350
Wire Wire Line
	4650 4900 4650 4850
Text Label 3800 4350 2    50   ~ 0
FILTER_IN
Wire Wire Line
	3800 4350 4000 4350
Text Label 6000 4350 0    50   ~ 0
LOW
Text Label 6000 5200 0    50   ~ 0
LOW_MID
Text Label 6000 6100 0    50   ~ 0
MID
Text Label 10000 5550 0    50   ~ 0
HIGH
Wire Wire Line
	5550 4350 6000 4350
Wire Wire Line
	5550 5200 6000 5200
Wire Wire Line
	5550 6100 6000 6100
Wire Wire Line
	9550 5550 10000 5550
$Comp
L Device:R R21
U 1 1
P 4650 6450
F 0 "R21" H 4580 6404 50  0000 R CNN
F 1 "900" H 4580 6495 50  0000 R CNN
F 2 "Resistor_SMD:R_1206_3216Metric_Pad1.30x1.75mm_HandSolder" V 4580 6450 50  0001 C CNN
F 3 "~" H 4650 6450 50  0001 C CNN
	1    4650 6450
	-1   0    0    1   
$EndComp
$Comp
L Device:C C8
U 1 1
P 5550 6450
F 0 "C8" H 5435 6404 50  0000 R CNN
F 1 "0.1 uF" H 5435 6495 50  0000 R CNN
F 2 "Capacitor_SMD:C_1206_3216Metric_Pad1.33x1.80mm_HandSolder" H 5588 6300 50  0001 C CNN
F 3 "~" H 5550 6450 50  0001 C CNN
	1    5550 6450
	-1   0    0    1   
$EndComp
Wire Wire Line
	4650 6650 4650 6600
Wire Wire Line
	5550 6650 5550 6600
Wire Wire Line
	9550 4350 10000 4350
Text Label 10000 4350 0    50   ~ 0
HIGH_MID
Connection ~ 9550 4350
Wire Wire Line
	7800 4350 8000 4350
Text Label 7800 4350 2    50   ~ 0
FILTER_IN
Wire Wire Line
	9550 4900 9550 4850
Wire Wire Line
	8650 4900 8650 4850
Wire Wire Line
	8650 4350 9000 4350
Connection ~ 8650 4350
Wire Wire Line
	8650 4550 8650 4350
Wire Wire Line
	9550 4350 9550 4550
Wire Wire Line
	9300 4350 9550 4350
Wire Wire Line
	8300 4350 8650 4350
$Comp
L power:GND #PWR0117
U 1 1
P 9550 4900
F 0 "#PWR0117" H 9550 4650 50  0001 C CNN
F 1 "GND" H 9550 4700 50  0000 C CNN
F 2 "" H 9550 4900 50  0001 C CNN
F 3 "" H 9550 4900 50  0001 C CNN
	1    9550 4900
	1    0    0    -1  
$EndComp
$Comp
L power:GND #PWR0118
U 1 1
P 8650 4900
F 0 "#PWR0118" H 8650 4650 50  0001 C CNN
F 1 "GND" H 8650 4700 50  0000 C CNN
F 2 "" H 8650 4900 50  0001 C CNN
F 3 "" H 8650 4900 50  0001 C CNN
	1    8650 4900
	1    0    0    -1  
$EndComp
$Comp
L Device:R R24
U 1 1
P 9150 4350
F 0 "R24" V 8943 4350 50  0000 C CNN
F 1 "450" V 9034 4350 50  0000 C CNN
F 2 "Resistor_SMD:R_1206_3216Metric_Pad1.30x1.75mm_HandSolder" V 9080 4350 50  0001 C CNN
F 3 "~" H 9150 4350 50  0001 C CNN
	1    9150 4350
	0    1    1    0   
$EndComp
$Comp
L Device:R R23
U 1 1
P 8650 4700
F 0 "R23" H 8580 4654 50  0000 R CNN
F 1 "600" H 8580 4745 50  0000 R CNN
F 2 "Resistor_SMD:R_1206_3216Metric_Pad1.30x1.75mm_HandSolder" V 8580 4700 50  0001 C CNN
F 3 "~" H 8650 4700 50  0001 C CNN
	1    8650 4700
	-1   0    0    1   
$EndComp
$Comp
L Device:C C10
U 1 1
P 9550 4700
F 0 "C10" H 9435 4654 50  0000 R CNN
F 1 "0.1 uF" H 9435 4745 50  0000 R CNN
F 2 "Capacitor_SMD:C_1206_3216Metric_Pad1.33x1.80mm_HandSolder" H 9588 4550 50  0001 C CNN
F 3 "~" H 9550 4700 50  0001 C CNN
	1    9550 4700
	-1   0    0    1   
$EndComp
$Comp
L Device:C C9
U 1 1
P 8150 4350
F 0 "C9" V 7898 4350 50  0000 C CNN
F 1 "0.1 uF" V 7989 4350 50  0000 C CNN
F 2 "Capacitor_SMD:C_1206_3216Metric_Pad1.33x1.80mm_HandSolder" H 8188 4200 50  0001 C CNN
F 3 "~" H 8150 4350 50  0001 C CNN
	1    8150 4350
	0    1    1    0   
$EndComp
$Comp
L power:GND #PWR0119
U 1 1
P 5550 6650
F 0 "#PWR0119" H 5550 6400 50  0001 C CNN
F 1 "GND" H 5900 6700 50  0000 C CNN
F 2 "" H 5550 6650 50  0001 C CNN
F 3 "" H 5550 6650 50  0001 C CNN
	1    5550 6650
	1    0    0    -1  
$EndComp
$Comp
L power:GND #PWR0120
U 1 1
P 4650 6650
F 0 "#PWR0120" H 4650 6400 50  0001 C CNN
F 1 "GND" H 5000 6700 50  0000 C CNN
F 2 "" H 4650 6650 50  0001 C CNN
F 3 "" H 4650 6650 50  0001 C CNN
	1    4650 6650
	1    0    0    -1  
$EndComp
Text Label 2350 3600 0    50   ~ 0
LOW
Text Label 2350 3700 0    50   ~ 0
LOW_MID
Text Label 2350 3800 0    50   ~ 0
MID
Text Label 2350 4100 0    50   ~ 0
HIGH_MID
Text Label 2350 4200 0    50   ~ 0
HIGH
Text Label 8950 3100 2    50   ~ 0
FULL_SPEC
Wire Wire Line
	9150 2900 9150 3100
Wire Wire Line
	9150 3100 8950 3100
Connection ~ 9150 2900
Wire Wire Line
	9150 2900 8950 2900
Text Label 2350 3500 0    50   ~ 0
FULL_SPEC
Wire Wire Line
	2350 3500 2250 3500
Wire Wire Line
	2350 3600 2250 3600
Wire Wire Line
	2350 3700 2250 3700
Wire Wire Line
	2350 3800 2250 3800
Wire Wire Line
	2350 4100 2250 4100
Wire Wire Line
	2350 4200 2250 4200
$Comp
L Amplifier_Operational:MCP6004 U1
U 5 1
P 3450 1450
F 0 "U1" H 3408 1496 50  0000 L CNN
F 1 "MCP6004" H 3408 1405 50  0000 L CNN
F 2 "Package_DIP:DIP-14_W7.62mm_Socket" H 3400 1550 50  0001 C CNN
F 3 "http://ww1.microchip.com/downloads/en/DeviceDoc/21733j.pdf" H 3500 1650 50  0001 C CNN
	5    3450 1450
	1    0    0    -1  
$EndComp
$Comp
L Amplifier_Operational:MCP6004 U2
U 5 1
P 3450 3000
F 0 "U2" H 3408 3046 50  0000 L CNN
F 1 "MCP6004" H 3408 2955 50  0000 L CNN
F 2 "Package_DIP:DIP-14_W7.62mm_Socket" H 3400 3100 50  0001 C CNN
F 3 "http://ww1.microchip.com/downloads/en/DeviceDoc/21733j.pdf" H 3500 3200 50  0001 C CNN
	5    3450 3000
	1    0    0    -1  
$EndComp
$Comp
L Amplifier_Operational:MCP6004 U1
U 3 1
P 6400 1600
F 0 "U1" H 6400 1967 50  0000 C CNN
F 1 "MCP6004" H 6400 1876 50  0000 C CNN
F 2 "Package_DIP:DIP-14_W7.62mm_Socket" H 6350 1700 50  0001 C CNN
F 3 "http://ww1.microchip.com/downloads/en/DeviceDoc/21733j.pdf" H 6450 1800 50  0001 C CNN
	3    6400 1600
	1    0    0    -1  
$EndComp
$Comp
L Amplifier_Operational:MCP6004 U1
U 2 1
P 5550 1500
F 0 "U1" H 5550 1867 50  0000 C CNN
F 1 "MCP6004" H 5550 1776 50  0000 C CNN
F 2 "Package_DIP:DIP-14_W7.62mm_Socket" H 5500 1600 50  0001 C CNN
F 3 "http://ww1.microchip.com/downloads/en/DeviceDoc/21733j.pdf" H 5600 1700 50  0001 C CNN
	2    5550 1500
	1    0    0    -1  
$EndComp
$Comp
L Amplifier_Operational:MCP6004 U2
U 2 1
P 5550 3050
F 0 "U2" H 5550 3417 50  0000 C CNN
F 1 "MCP6004" H 5550 3326 50  0000 C CNN
F 2 "Package_DIP:DIP-14_W7.62mm_Socket" H 5500 3150 50  0001 C CNN
F 3 "http://ww1.microchip.com/downloads/en/DeviceDoc/21733j.pdf" H 5600 3250 50  0001 C CNN
	2    5550 3050
	1    0    0    -1  
$EndComp
Wire Wire Line
	6700 3150 7000 3150
$Comp
L Amplifier_Operational:MCP6004 U2
U 3 1
P 6400 3150
F 0 "U2" H 6400 3517 50  0000 C CNN
F 1 "MCP6004" H 6400 3426 50  0000 C CNN
F 2 "Package_DIP:DIP-14_W7.62mm_Socket" H 6350 3250 50  0001 C CNN
F 3 "http://ww1.microchip.com/downloads/en/DeviceDoc/21733j.pdf" H 6450 3350 50  0001 C CNN
	3    6400 3150
	1    0    0    -1  
$EndComp
$Comp
L power:+5V #PWR0121
U 1 1
P 3350 1150
F 0 "#PWR0121" H 3350 1000 50  0001 C CNN
F 1 "+5V" H 3365 1323 50  0000 C CNN
F 2 "" H 3350 1150 50  0001 C CNN
F 3 "" H 3350 1150 50  0001 C CNN
	1    3350 1150
	1    0    0    -1  
$EndComp
$Comp
L power:+5V #PWR0122
U 1 1
P 3350 2700
F 0 "#PWR0122" H 3350 2550 50  0001 C CNN
F 1 "+5V" H 3365 2873 50  0000 C CNN
F 2 "" H 3350 2700 50  0001 C CNN
F 3 "" H 3350 2700 50  0001 C CNN
	1    3350 2700
	1    0    0    -1  
$EndComp
$Comp
L power:GND #PWR0123
U 1 1
P 3350 1750
F 0 "#PWR0123" H 3350 1500 50  0001 C CNN
F 1 "GND" H 3355 1577 50  0000 C CNN
F 2 "" H 3350 1750 50  0001 C CNN
F 3 "" H 3350 1750 50  0001 C CNN
	1    3350 1750
	1    0    0    -1  
$EndComp
$Comp
L power:GND #PWR0124
U 1 1
P 3350 3300
F 0 "#PWR0124" H 3350 3050 50  0001 C CNN
F 1 "GND" H 3355 3127 50  0000 C CNN
F 2 "" H 3350 3300 50  0001 C CNN
F 3 "" H 3350 3300 50  0001 C CNN
	1    3350 3300
	1    0    0    -1  
$EndComp
$Comp
L Device:R R3
U 1 1
P 4950 1400
F 0 "R3" V 5100 1400 50  0000 C CNN
F 1 "1k" V 5200 1400 50  0000 C CNN
F 2 "Resistor_SMD:R_1206_3216Metric_Pad1.30x1.75mm_HandSolder" V 4880 1400 50  0001 C CNN
F 3 "~" H 4950 1400 50  0001 C CNN
	1    4950 1400
	0    -1   -1   0   
$EndComp
NoConn ~ 1250 4200
NoConn ~ 1250 4100
NoConn ~ 1250 3900
NoConn ~ 1250 3800
NoConn ~ 1250 3700
NoConn ~ 1250 3600
NoConn ~ 1250 3500
NoConn ~ 1250 3400
Wire Wire Line
	9200 2800 9200 2900
Wire Wire Line
	9200 2800 10000 2800
Wire Wire Line
	9200 3000 9200 2900
Wire Wire Line
	9200 3000 10000 3000
Connection ~ 9200 2900
$EndSCHEMATC
